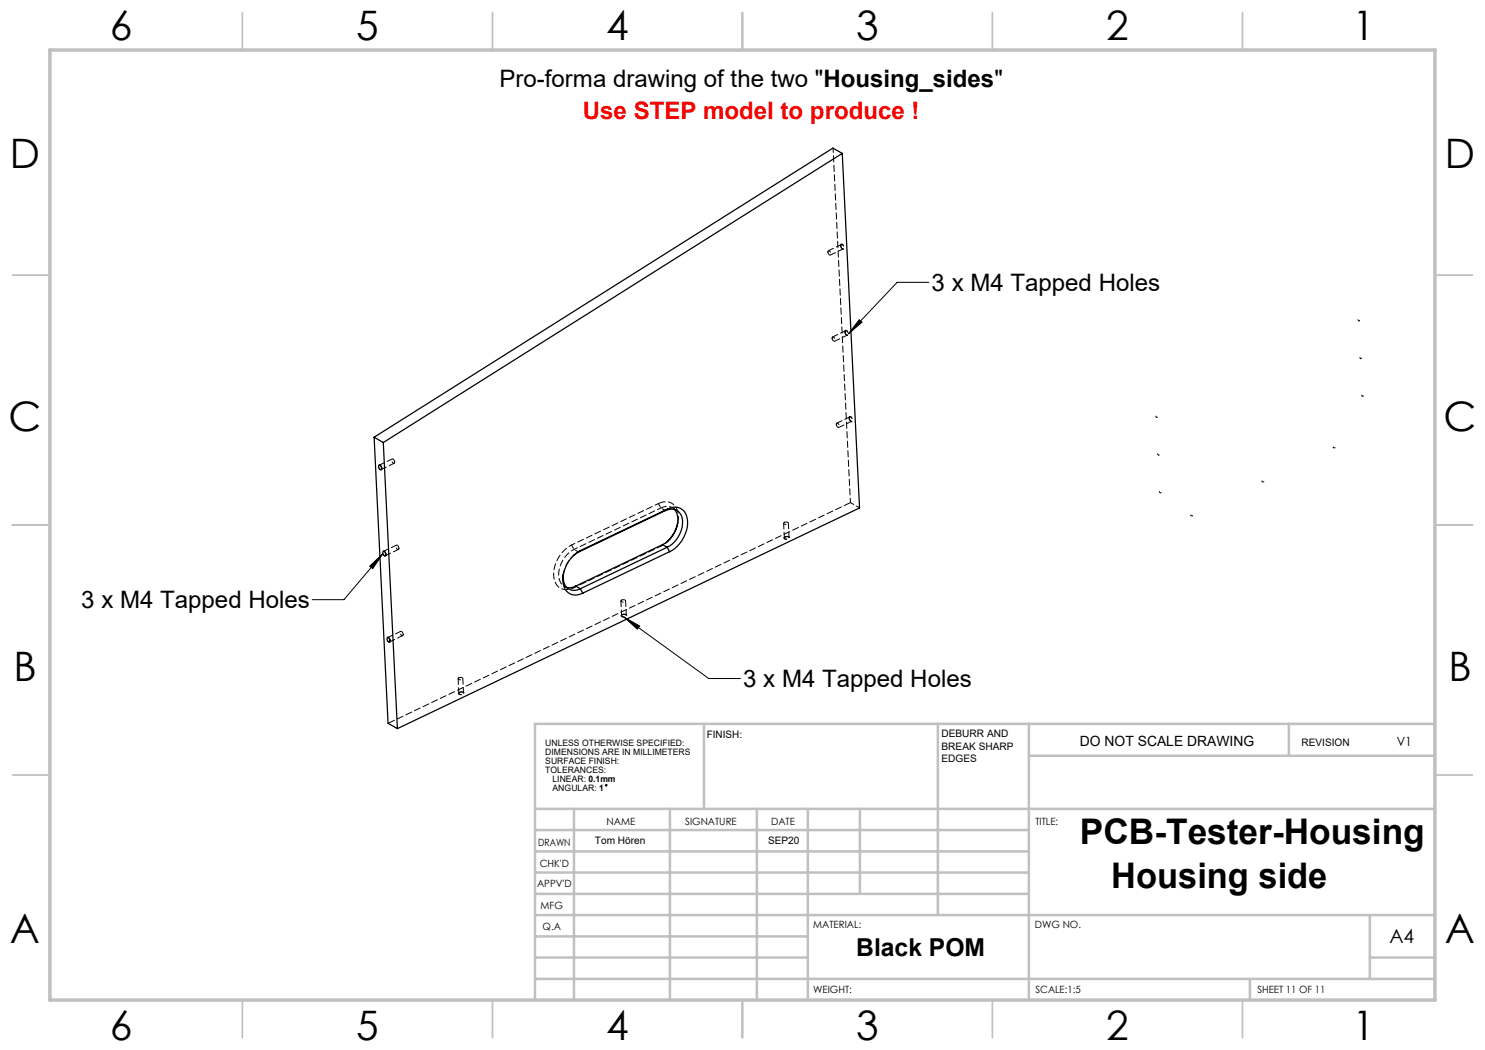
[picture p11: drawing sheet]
<svg xmlns="http://www.w3.org/2000/svg" width="297mm" height="210mm" viewBox="0 0 297 210" stroke-linecap="round" stroke-linejoin="round" font-family="sans-serif">
<g fill="none" stroke="#000" stroke-width=".2">
<path d="M185.8 56.5h-6.4l-9.7 10.3M171.8 64l.6 .4-2.7 2.4zM73.9 113.2l2.7-2.4-2.1 2.9zM76.6 110.8l-7.8 9.1h-6.4M124.8 123.4l3.1 1.8-.4 .6zM124.8 123.4l16.9 12.3h6.4"/>
<circle cx="121.3" cy="157.1" r=".16"/>
</g>
<path d="M168.1 49.1l.3 .7a.3 .3 0 0 0 .5-.1 .3 .3 0 0 0-.1-.4l-.2-.4a.25 .25 0 0 0-.3-.1 .25 .25 0 0 0-.2 .3M169 66.4l.3 .6a.3 .3 0 0 0 .4 0 .3 .3 0 0 0-.1-.5l-.2-.3a.25 .25 0 0 0-.3-.2 .25 .25 0 0 0-.1 .4M76.4 93.7a.3 .3 0 0 1-.3 .3 .3 .3 0 0 1-.3-.3l-.1-.4a.29 .29 0 0 1 .2-.4 .29 .29 0 0 1 .3 .3l.2 .5M169.8 83.6l.3 .6a.3 .3 0 0 0 .4 0 .3 .3 0 0 0 0-.4l-.2-.4a.25 .25 0 0 0-.4-.1 .25 .25 0 0 0-.1 .3M77.2 110.9a.3 .3 0 0 1-.2 .4 .3 .3 0 0 1-.3-.4l-.2-.4a.29 .29 0 0 1 .2-.3 .29 .29 0 0 1 .4 .2l.1 .5M157 107.4a.29 .29 0 0 0-.2 .4 .29 .29 0 0 0 .5 .1h.1a.35 .35 0 0 0 .5-.3 .35 .35 0 0 0-.5-.3l-.4 .1M78.1 128.2a.3 .3 0 0 1-.3 .3 .3 .3 0 0 1-.3-.3l-.1-.4a.29 .29 0 0 1 .2-.4 .29 .29 0 0 1 .3 .3l.2 .5M91.9 138.4a.29 .29 0 0 0-.2 .5 .29 .29 0 0 0 .5 .1l.1-.1a.35 .35 0 0 0 .5-.2 .35 .35 0 0 0-.5-.3h-.4M124.4 122.9a.29 .29 0 0 0-.1 .4 .29 .29 0 0 0 .4 .1h.1a.35 .35 0 0 0 .6-.3 .35 .35 0 0 0-.6-.3l-.4 .1" fill="none" stroke="#000" stroke-width=".2" stroke-dasharray="1.3 .6" stroke-dashoffset=".2" stroke-linecap="butt"/>
<path d="M271.6 63.9l.1 .3a.18 .18 0 0 0 .2-.3 .17 .17 0 0 0-.3 0M272 71.4l.1 .3a.17 .17 0 0 0 .1-.2 .17 .17 0 0 0-.2-.1M272.3 79l.2 .2a.17 .17 0 0 0 .1-.2 .17 .17 0 0 0-.3 0M231.5 83.4a.18 .18 0 0 1-.3-.1 .18 .18 0 0 1 .1-.2l.2 .3M231.8 90.9a.18 .18 0 0 1-.3 0 .18 .18 0 0 1 .2-.3l.1 .3M232.2 98.4a.18 .18 0 0 1-.3 0 .18 .18 0 0 1 .2-.2l.1 .2M252.5 96.2a.17 .17 0 0 0 .1 .2 .18 .18 0 0 0 .2-.3l-.3 .1M266.7 89.4a.17 .17 0 0 0 .2 .2 .17 .17 0 0 0 .1-.3l-.3 .1M238.2 103a.17 .17 0 0 0 .2 .2 .18 .18 0 0 0 .2-.3l-.4 .1" fill="none" stroke="#000" stroke-width=".2" stroke-dasharray="1.3 .6" stroke-dashoffset=".6" stroke-linecap="butt"/>
<g fill="none" stroke="#c0c0c0" stroke-width=".35">
<path d="M48.5 2.5v7.5M98.5 2.5v7.5M148.5 2.5v7.5M198.5 2.5v7.5M248.5 2.5v7.5M2.5 55h7.5M287 55h7.5M2.5 105h7.5M287 105h7.5M2.5 155h7.5M287 155h7.5M48.5 200v7.5"/>
<path d="M98.5 200v7.5M148.5 200v7.5M198.5 200v7.5M248.5 200v7.5"/>
</g>
<g fill="none" stroke="#c0c0c0" stroke-width=".5">
<path d="M140.8 144.8v17M187.6 144.8v38.2M205.8 144.8v55.2M205.8 151.2h81.2M257.8 144.8v6.4M287 144.8h-180v55.2M107 161.8h180M107 178.8h98.8M107 174.5h98.8M107 170.3h98.8M107 166h98.8M114.8 161.8v38.2"/>
<path d="M134 161.8v38.2M151.4 161.8v38.2M161.6 161.8v38.2M172 161.8v17M107 195.8h180M107 191.5h54.6M107 187.3h54.6M107 183h180M250 195.8v4.2M274 191.5h13M274 183v12.8"/>
</g>
<path d="M10 10h277v190h-277z" fill="none" stroke="#c0c0c0" stroke-width=".7"/>
<path d="M124.8 123.4l3.1 1.8-.4 .6zM73.9 113.2l2.7-2.4-2.1 2.9zM171.8 64l.6 .4-2.7 2.4z" fill="#000"/>
<g fill="none" stroke="#000" stroke-width=".25">
<path d="M168.5 30.7l3.4 70.9-92.4 44.1M168.5 30.7l-91.8 57.8M168.5 30.7l-1.9-1.1-91.8 57.8M74.8 87.4l1.9 1.1M74.8 87.4l2.8 57.3 1.9 1M75.8 93.1a.5 .5 0 0 1 .5 .3 .5 .5 0 0 1-.1 .5l-.4-.2zM76.7 88.5l2.8 57.2M76.6 110.3a.52 .52 0 0 1 .5 .3 .52 .52 0 0 1-.1 .6l-.4-.5zM112.7 114.7a2.62 2.62 0 0 0 1.9 3.4l1-.1 .5-.3M115.1 117.2a2.68 2.68 0 0 1-1.8 .3M115.1 117.2l1 .5M115.7 110.4l-.9 .6"/>
<path d="M116.1 117.7l.5 .9M116.1 110.1a6.6 6.6 0 0 0-3.3 7.2 2.5 2.5 0 0 0 3.8 1.3M116.1 110.1l-.4 .3M132.5 108.9l-17.4 8.3M132.5 108.9l.9 .6M133.1 102.1a2.34 2.34 0 0 1 2.6 .2 2.34 2.34 0 0 1 .8 2.5 5.9 5.9 0 0 1-3.1 4.7M133.1 102.1l-17.4 8.3M133.4 109.5l-17.3 8.2M133.4 109.5l.5 .8M133.5 101.8a2.6 2.6 0 0 1 2.8 0 2.6 2.6 0 0 1 1.2 2.5 6.8 6.8 0 0 1-3.6 6M133.5 101.8l-17.4 8.3M133.5 101.8l-.4 .3"/>
<path d="M133.9 110.3l-17.3 8.3M134.9 101.9a4.5 4.5 0 0 1-.5 5.4 4.9 4.9 0 0 1-1.9 1.6M135.5 104.7l-.6 1.8-1.4 1.8M77.5 127.6a.52 .52 0 0 1 .4 .3 .52 .52 0 0 1 0 .5l-.4-.3z"/>
</g>
<g fill="none" stroke="#000" stroke-width=".2" stroke-dasharray="1.3 .6" stroke-dashoffset=".4">
<path d="M165.6 50.4v-.1a.46 .46 0 0 1 .5 .1 .46 .46 0 0 1 0 .6l-.3-.1-.2-.5M168.2 49.2v-.2a.45 .45 0 0 1 .5 .2 .45 .45 0 0 1 0 .5l-.3-.1-.2-.4M166.4 67.6v-.1a.46 .46 0 0 1 .6 .2 .46 .46 0 0 1 0 .5l-.4-.1-.2-.5M169 66.4v-.1a.46 .46 0 0 1 .6 .1 .46 .46 0 0 1 0 .6l-.4-.1-.2-.5M78.9 92.4l-.3-.6a.41 .41 0 0 0-.3 .4 .41 .41 0 0 0 .4 .4h.2v-.2M167.3 84.9v-.2a.46 .46 0 0 1 .5 .2 .46 .46 0 0 1 0 .6l-.3-.1-.2-.5M169.9 83.6v-.1a.46 .46 0 0 1 .5 .1 .46 .46 0 0 1 0 .6l-.3-.1-.2-.5M79.8 109.6l-.3-.5a.41 .41 0 0 0-.4 .4 .41 .41 0 0 0 .4 .4h.2l.1-.3M114.8 111a6.2 6.2 0 0 0-2.1 3.7M156.9 104.5l.3-.1 .4 .2a.45 .45 0 0 1-.4 .3 .45 .45 0 0 1-.4-.4h.1M157 107.4l.4-.1 .4 .2a.45 .45 0 0 1-.4 .3 .45 .45 0 0 1-.5-.3l.1-.1M170.1 100.5l-3.5-70.9"/>
<path d="M80.6 126.9l-.3-.6a.41 .41 0 0 0-.3 .4 .41 .41 0 0 0 .3 .4h.3v-.2M91.8 135.5h.3l.4 .1a.45 .45 0 0 1-.4 .4 .45 .45 0 0 1-.4-.4l.1-.1M91.9 138.5l.4-.1 .4 .2a.45 .45 0 0 1-.4 .3 .45 .45 0 0 1-.5-.3l.1-.1M124.3 120l.4-.1 .4 .2a.45 .45 0 0 1-.4 .3 .45 .45 0 0 1-.5-.3l.1-.1M124.5 122.9h.3l.4 .1a.45 .45 0 0 1-.4 .4 .45 .45 0 0 1-.4-.4l.1-.1"/>
</g>
<path d="M135.5 104.7a3.3 3.3 0 0 0-1.7-4.3 3.2 3.2 0 0 0-2.1 .3M77.6 144.7l92.5-44.2" fill="none" stroke="#000" stroke-width=".2" stroke-dasharray="1.3 .6" stroke-dashoffset="-.1"/>
<path d="M113.4 117.5a2.5 2.5 0 0 1-1.7-3 6 6 0 0 1 3.1-4.6M114.3 109a6.6 6.6 0 0 0-3.4 7.2 2.52 2.52 0 0 0 3.8 1.4" fill="none" stroke="#000" stroke-width=".2" stroke-dasharray="1.3 .6" stroke-dashoffset=".7"/>
<path d="M112.9 117.3l.9 .5M114.3 109l.5 .9M114.7 117.6l17.4-8.3M114.8 109.9l17.4-8.3M115.7 110.4l-.9-.5M131.7 100.7l-17.4 8.3M131.7 100.7l.5 .9M133.1 102.1l-.9-.5M135.4 102.1l-.9-.6M171.9 101.6l-1.8-1.1" fill="none" stroke="#000" stroke-width=".2" stroke-dasharray="1.3 .6" stroke-dashoffset=".5"/>
<path d="M112.7 114.5v.3M114.9 110.9l-.2 .2M115.2 117.2l-.5 .4M132.5 108.9l-.4 .4M133.3 108.4l.3-.2M135.5 104.8l.1-.3" fill="none" stroke="#000" stroke-width=".2" stroke-dasharray="1.3 .6"/>
<g fill="none" stroke="#000" stroke-width=".2" stroke-dasharray="1.3 .6" stroke-dashoffset=".1">
<path d="M166.1 51l2.6-1.2M168.3 48.9l-2.6 1.3M166.9 68.2l2.6-1.2M169.1 66.1l-2.6 1.3M76.2 93.9l2.6-1.2M78.4 91.8l-2.6 1.2M167.8 85.5l2.6-1.3M170 83.4l-2.6 1.2M77.1 111.1l2.6-1.2M79.3 109l-2.6 1.3M132.2 101.6a2.29 2.29 0 0 1 2.7 .3M156.7 104.7l.2 2.9"/>
<path d="M157.8 107.6l-.1-3M77.9 128.4l2.6-1.3M80.1 126.3l-2.6 1.2M91.6 135.7l.2 3M92.7 138.6l-.1-2.9M124.2 120.2l.1 2.9M125.3 123.1l-.2-2.9"/>
</g>
<path d="M132.1 109.3l1.4-1" fill="none" stroke="#000" stroke-width=".2" stroke-dasharray="1.3 .6" stroke-dashoffset=".8"/>
<g font-size="8.1">
<text x="22" y="8">6</text>
<text x="71.2" y="8">5</text>
<text x="121.2" y="8">4</text>
<text x="171.3" y="8">3</text>
<text x="221.3" y="8">2</text>
<text x="270.5" y="8">1</text>
<text x="2" y="33.6">D</text>
<text x="289" y="33.6">D</text>
<text x="1.7" y="86.1">C</text>
<text x="288.7" y="86.1">C</text>
<text x="2.7" y="136.1">B</text>
<text x="289.7" y="136.1">B</text>
<text x="2" y="188.6">A</text>
<text x="289" y="188.6">A</text>
<text x="22" y="208">6</text>
<text x="71.2" y="208">5</text>
<text x="121.2" y="208">4</text>
<text x="171.3" y="208">3</text>
<text x="221.3" y="208">2</text>
<text x="270.5" y="208">1</text>
</g>
<g font-size="7.1">
<text x="216" y="168.9">PCB-Tester-Housing</text>
<text x="222.3" y="177.5">Housing side</text>
</g>
<text font-size="4.9" x="171.2" y="191.1">Black POM</text>
<g font-size="4.8">
<text x="99.9" y="17.4">Pro-forma drawing of the two &quot;Housing_sides&quot;</text>
<text x="186.3" y="58.1">3 x M4 Tapped Holes</text>
<text x="16.3" y="121.6">3 x M4 Tapped Holes</text>
<text x="148.6" y="137.4">3 x M4 Tapped Holes</text>
</g>
<text font-size="4.8" fill="#f00" x="116.6" y="23.9">Use STEP model to produce !</text>
<text font-size="3.9" x="277.9" y="188.5">A4</text>
<text font-size="2.8" x="216" y="149.1">DO NOT SCALE DRAWING</text>
<text font-size="2.5" x="279.3" y="149.1">V1</text>
<g font-size="2.1">
<text x="141.4" y="147.6">FINISH:</text>
<text x="188.3" y="147.5">DEBURR AND</text>
<text x="188.3" y="150">BREAK SHARP</text>
<text x="260.3" y="149.1">REVISION</text>
<text x="188.3" y="152.5">EDGES</text>
<text x="119" y="168.8">Tom Hören</text>
<text x="153.6" y="168.8">SEP20</text>
</g>
<g font-size="2">
<text x="121.3" y="165">NAME</text>
<text x="137" y="164.9">SIGNATURE</text>
<text x="154.2" y="164.9">DATE</text>
<text x="207.1" y="164.9">TITLE:</text>
<text x="107.6" y="169.1">DRAWN</text>
<text x="107.9" y="173.3">CHK'D</text>
<text x="107.4" y="177.4">APPV'D</text>
<text x="108.1" y="181.8">MFG</text>
<text x="108.5" y="186">Q.A</text>
<text x="162.6" y="185.5">MATERIAL:</text>
<text x="207" y="185.5">DWG NO.</text>
<text x="162.6" y="198.5">WEIGHT:</text>
<text x="207.1" y="198.6">SCALE:1:5</text>
<text x="251.5" y="198.6">SHEET 11 OF 11</text>
</g>
<g font-size="1.8">
<text x="109.1" y="149.3">UNLESS OTHERWISE SPECIFIED:</text>
<text x="109.1" y="151">DIMENSIONS ARE IN MILLIMETERS</text>
<text x="109.1" y="152.8">SURFACE FINISH:</text>
<text x="109.1" y="154.6">TOLERANCES:</text>
<text x="110.5" y="156.3">LINEAR: 0.1mm</text>
<text x="110.5" y="158.1">ANGULAR: 1</text>
</g>
</svg>
